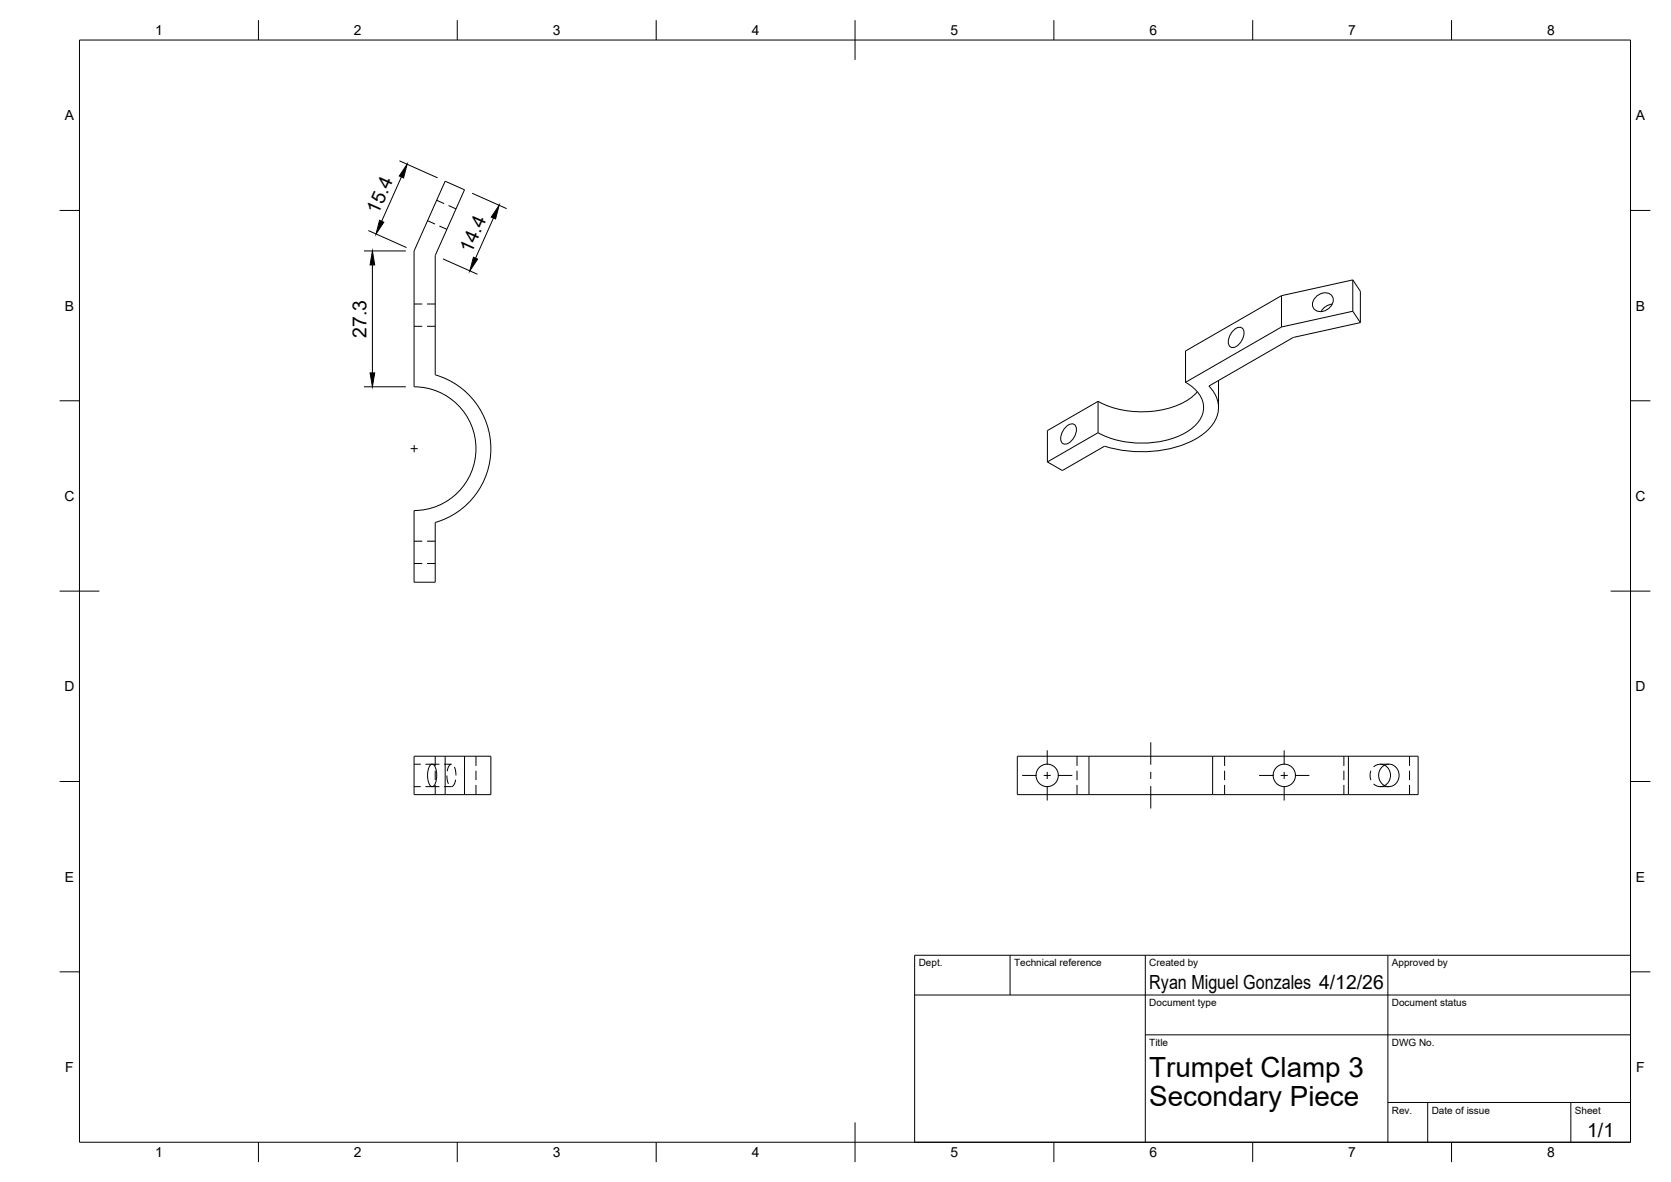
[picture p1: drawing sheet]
<svg xmlns="http://www.w3.org/2000/svg" width="420mm" height="297mm" viewBox="0 0 420 297" stroke-linecap="round" stroke-linejoin="round" font-family="sans-serif">
<!-- layer: Visible -->
<g fill="none" stroke="#000" stroke-width=".25">
<path d="M322.2 74.3l-24.1 13.9v7.9l24.1-13.9M322.2 74.3v7.9M331 74.5a2.54 2.54 0 0 1 4.2 .4 3.1 3.1 0 0 1-4.6 2.9 2.19 2.19 0 0 1 .4-3.3zM335 76.4a3.5 3.5 0 0 0-2.8 1.9M340.1 70.3v7.9M340.1 78.2l2 2.9M340.1 70.3l2 2.9v7.9M340.1 78.2l-17.9 4M340.1 70.3l-17.9 4M104.1 97.2v-34.1l7.8-17.6 4.9 2.2-7.4 16.5v30a19.3 19.3 0 0 1 14 18.6 19.3 19.3 0 0 1-14 18.5v15h-5.3v-18M104.1 97.2a15.5 15.5 0 0 1 15.6 15.6 15.5 15.5 0 0 1-15.6 15.5M298.1 96.1a7.9 7.9 0 0 1 4.5 6.3 7.5 7.5 0 0 1-4.5 6.3 24.3 24.3 0 0 1-22 0"/>
<path d="M301.1 98.5a18.1 18.1 0 0 1-12.7 5 23.3 23.3 0 0 1-12.3-2.6M306.4 95.6v6.8M310 83.2a1.69 1.69 0 0 1 2.5-.6 3.6 3.6 0 0 1-2.7 4.7 1.69 1.69 0 0 1-.8-2.5zM342.1 81.1l-16.9 3.7-21.2 12.2a7.2 7.2 0 0 1 .2 10.6 22.6 22.6 0 0 1-15.2 5.9h-3.3l-3.3-.3-4.7-1.1-10.6 6.1-3.7-2.1M267.8 107.5a1.69 1.69 0 0 1 2.6-.6 3.6 3.6 0 0 1-2.7 4.7 1.69 1.69 0 0 1-.8-2.5zM276.1 108.7l-12.7 7.4M276.1 100.9v7.8M276.1 100.9l-12.7 7.3v7.9M108.4 192.1l.3-.1a2.66 2.66 0 0 1 1.1 2.9v.7a2.27 2.27 0 0 1-1.1 2.1 2.66 2.66 0 0 1-1.2-2.8v-.8a2.89 2.89 0 0 1 .9-2zM111.9 190v9.7M116.8 190h6.6v9.7h-6.6M116.8 190h-12.7v9.7h12.7"/>
<path d="M116.8 190v9.7M273.8 199.7h31.1M273.8 190h31.1M273.8 190h-18v9.7h18M273.8 190v9.7M304.9 190h51.7v9.7h-51.7M304.9 190v9.7M339 190v9.7M347.6 192.7a2.66 2.66 0 0 1 3.4 .1 2.66 2.66 0 0 1 .5 3.3 2.59 2.59 0 0 1-3.3 1.4 2.59 2.59 0 0 1-1.5-3.3l.2-.6zM348.1 192.3a2.95 2.95 0 0 1 0 5.1"/>
<circle cx="263.3" cy="194.9" r="2.82"/>
<circle cx="322.9" cy="194.9" r="2.82"/>
</g>
<!-- layer: Hidden -->
<g fill="none" stroke="#000" stroke-width=".25">
<path d="M107.5 55.5l1.9 .8M109.8 50.3l1.9 .9M110.5 56.8l1.9 .8M112.8 51.7l1.9 .8M104.1 76.4h2.1M107.4 76.4h2M104.1 82h2.1M107.4 82h2M104.1 136h2.1M107.4 136h2M104.1 141.6h2.1M107.4 141.6h2"/>
<path d="M104.1 197.7h1.7M104.1 192.1h1.7M107 197.7h3.5M107 192.1h3.5M109.4 190v2.5M109.4 193.7v2.4M109.4 197.3v2.4M111.7 192.1h1.8a1.78 1.78 0 0 0-1 1.7M112.4 194.9l.4 2.1M114.3 192.8l.4 2.1M114.6 195.9l-.4 1.2-.5 .5-2 .1M119.7 190v2.5"/>
<path d="M119.7 193.7v2.4M119.7 197.3v2.4M270.8 190v2.5M270.8 193.7v2.4M270.8 197.3v2.4M307.9 190v2.5M307.9 193.7v2.4M307.9 197.3v2.4M337.9 190v2.5M337.9 193.7v2.4M337.9 197.3v2.4M344.7 193.7l-.2 1.2 .2 1.1"/>
<path d="M345.4 197l.7 .5 .8 .2 1.2-.3M347 197.7h2.2M347 192.1h2.2M348.1 192.3l-1.2-.2-.8 .2-.7 .4M354.4 190v2.5M354.4 193.7v2.4M354.4 197.3v2.4"/>
</g>
<!-- layer: BORDER -->
<g fill="none" stroke="#000" stroke-width=".25">
<path d="M20 10.1h390v276.9h-390zM65 5.1v5M115 5.1v5M165 5.1v5M215 5.1v10M265 5.1v5M315 5.1v5M365 5.1v5M15 52.9h5M410 52.9h5M15 100.7h5M410 100.7h5"/>
<path d="M15 148.6h10M405 148.6h10M15 196.4h5M410 196.4h5M15 244.2h5M410 244.2h5M65 287v5M115 287v5M165 287v5M215 282.1v9.9M265 287v5M315 287v5"/>
<path d="M365 287v5"/>
</g>
<!-- layer: TITLEBLOCK -->
<path d="M230 240.1h180v46.9h-180zM230 250h180M254 240.1v9.9M288 240.1v46.9M349 240.1v46.9M288 260.1h122M349 277.1h61M359 277.1v9.9M395 277.1v9.9" fill="none" stroke="#000" stroke-width=".25"/>
<!-- layer: Smart Centers -->
<g fill="none" stroke="#000" stroke-width=".25">
<path d="M103.3 112.7h1.7M104.1 111.9v1.8M257 194.9h3.6M262.4 194.9h1.8M263.3 188.6v3.6M263.3 194v1.8M263.3 197.5v3.7M266 194.9h3.6M289.3 186.5v5.7M289.3 194v1.8M289.3 197.5v5.7M316.6 194.9h3.6"/>
<path d="M322 194.9h1.8M322.9 188.6v3.6M322.9 194v1.8M322.9 197.5v3.7M325.6 194.9h3.6"/>
</g>
<!-- layer: FD_Dimensions -->
<path d="M92.6 57.9l9.6 4.3M100.4 40.4l9.6 4.3M100.9 44.5l-4.9 11.1M118.7 48.6l8.7 3.8M124.1 54.8l-4.5 10.1M91.5 63.1h10.5M93.6 66.6v27.1M111.4 65.1l8.7 3.8M91.5 97.2h10.5" fill="none" stroke="#000" stroke-width=".25"/>
<path d="M95.4 55.4l1.1 .4-1.9 3zM102.4 41.3l-.9 3.4-1.1-.5zM125.5 51.6l-.9 3.4-1.1-.4zM93.6 63.1l.6 3.5h-1.2zM119 64.7l1.1 .4-2 3zM93 93.7h1.2l-.6 3.5z" fill="#000" stroke="#000" stroke-width=".25"/>
<g font-size="7">
<text x="289" y="270.6">Trumpet Clamp 3</text>
<text x="289" y="278.1">Secondary Piece</text>
</g>
<g font-size="4.9">
<text x="95.1" y="53.9" transform="rotate(-66 95.1 53.9)">15.4</text>
<text x="118.5" y="63.7" transform="rotate(-66 118.5 63.7)">14.4</text>
<text x="92.2" y="84.9" transform="rotate(-90 92.2 84.9)">27.3</text>
<text x="289" y="248.5">Ryan Miguel Gonzales 4/12/26</text>
<text x="399.1" y="285.7">1/1</text>
</g>
<g font-size="3.5">
<text x="39" y="8.8">1</text>
<text x="89" y="8.8">2</text>
<text x="139" y="8.8">3</text>
<text x="189" y="8.8">4</text>
<text x="239" y="8.8">5</text>
<text x="289" y="8.8">6</text>
<text x="339" y="8.8">7</text>
<text x="389" y="8.8">8</text>
<text x="16.3" y="30.2">A</text>
<text x="411.3" y="30.2">A</text>
<text x="16.3" y="78">B</text>
<text x="411.3" y="78">B</text>
<text x="16.2" y="125.9">C</text>
<text x="411.2" y="125.9">C</text>
<text x="16.2" y="173.7">D</text>
<text x="411.2" y="173.7">D</text>
<text x="16.3" y="221.6">E</text>
<text x="411.3" y="221.6">E</text>
<text x="16.4" y="269.4">F</text>
<text x="411.4" y="269.4">F</text>
<text x="39" y="290.8">1</text>
<text x="89" y="290.8">2</text>
<text x="139" y="290.8">3</text>
<text x="189" y="290.8">4</text>
<text x="239" y="290.8">5</text>
<text x="289" y="290.8">6</text>
<text x="339" y="290.8">7</text>
<text x="389" y="290.8">8</text>
</g>
<g font-size="2.5">
<text x="231" y="242.9">Dept.</text>
<text x="255" y="242.9">Technical reference</text>
<text x="289" y="242.9">Created by</text>
<text x="350" y="242.9">Approved by</text>
<text x="289" y="252.8">Document type</text>
<text x="350" y="252.8">Document status</text>
<text x="289" y="262.9">Title</text>
<text x="350" y="262.9">DWG No.</text>
<text x="350" y="279.9">Rev.</text>
<text x="360" y="279.9">Date of issue</text>
<text x="396" y="279.9">Sheet</text>
</g>
</svg>
